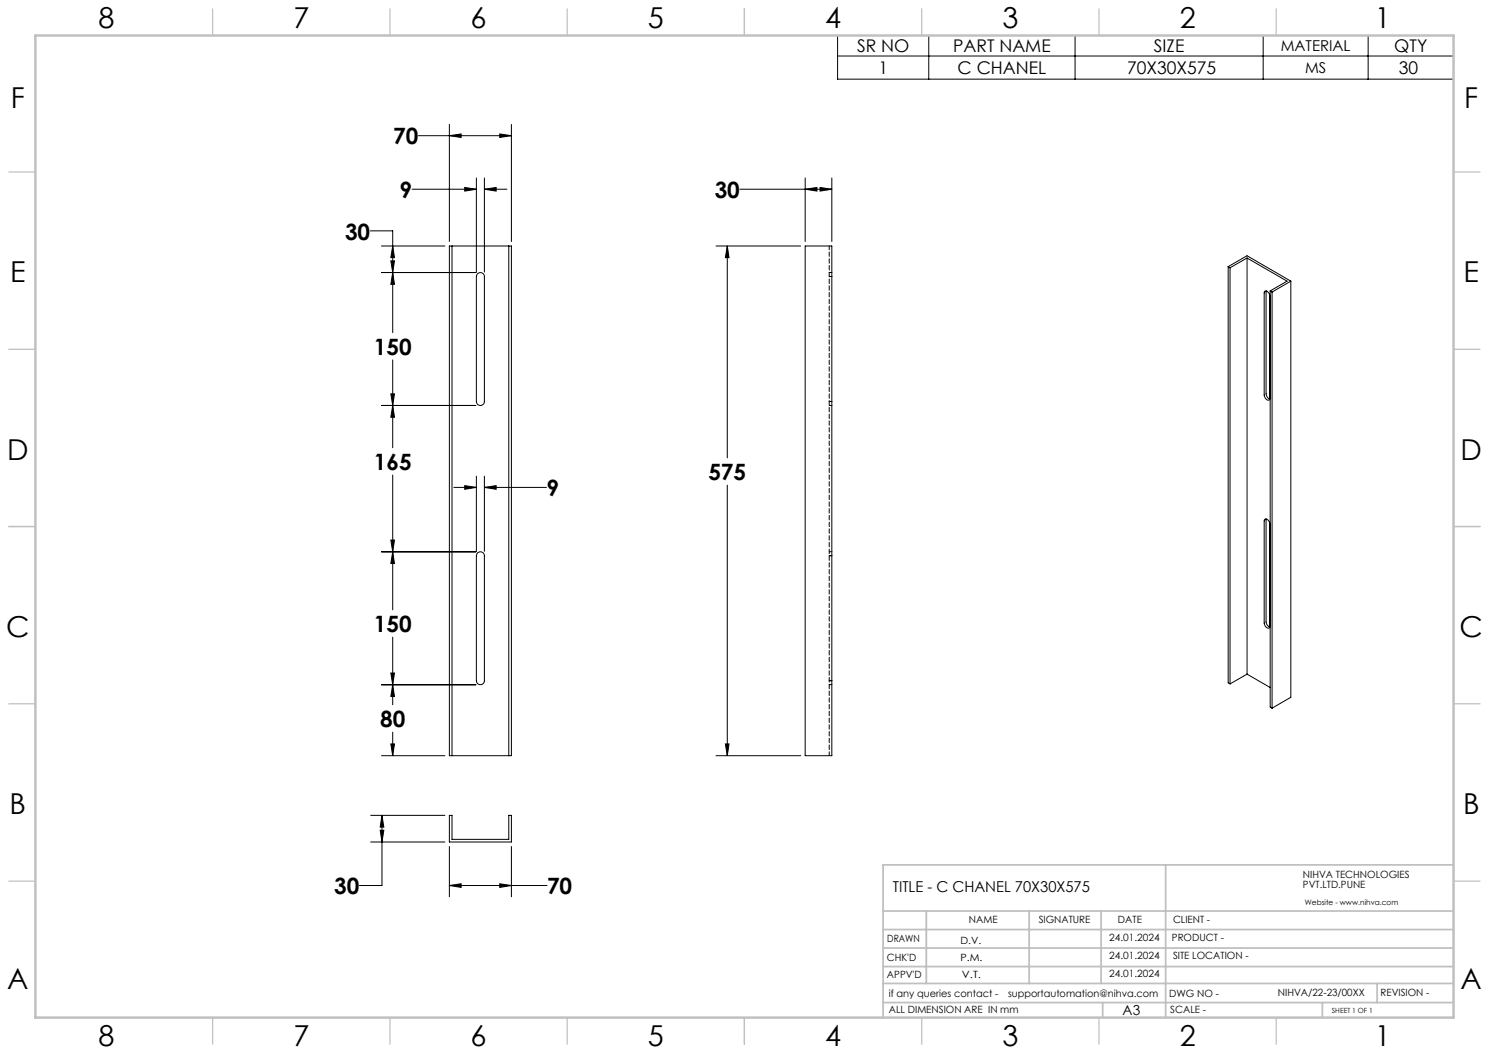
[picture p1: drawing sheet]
<svg xmlns="http://www.w3.org/2000/svg" width="420mm" height="297mm" viewBox="0 0 420 297" stroke-linecap="round" stroke-linejoin="round" font-family="sans-serif">
<g fill="none" stroke="#000" stroke-width=".28">
<path d="M236.3 10h173.7v12.3h-173.7zM236.3 15.8h173.7M262 10v12.3M303.2 10v12.3M356.3 10v12.3M385.9 10v12.3M118 38.3h26.3M126.8 35.1v33M126.8 38.3l3.3-.5v1zM141 37.8l3.3 .5-3.3 .5zM144.3 35.1v33M116.2 53.4h18.2"/>
<path d="M131.1 52.9l3.3 .5-3.3 .5zM134.4 50.2v26.5M136.6 50.2v26.5M136.6 53.4h6.4M136.6 53.4l3.3-.5v1zM208.7 53.4h25.9M227.1 53.4l3.3-.5v1zM227.1 50.2v17.9M231.3 52.9l3.3 .5-3.3 .5zM234.6 50.2v17.9M104.4 65.1h6.4v28.7M107.6 76.9h26.6"/>
<path d="M107.6 69.4h17.9M110.2 73.6h1.1l-.5 3.3zM110.8 76.9l.5 3.3h-1.1zM110.8 69.4l.5 3.3h-1.1zM126.8 69.4h17.5v143.7h-17.5zM127.5 69.4v143.7M134.8 77.1a1.13 1.13 0 0 1 1.2-.1 1.13 1.13 0 0 1 .6 1v35.2a1.13 1.13 0 0 1-1.1 1.2 1.13 1.13 0 0 1-1.1-1.2v-35.2zM143.5 69.4v143.7M202 69.4h23.8M205.1 69.4l.5 3.3h-1zM205.1 69.4v59.7M227.1 69.4h7.5v143.7h-7.5z"/>
<path d="M346.4 75.2l5.4-3.1 12.3 7.2M346.4 75.2l.6 .3M346.4 75.2v117.4l.6 .3M347 75.5v117.4M351.8 72.8l11.2 6.5-4.7 2.8M351.8 72.8l-4.8 2.7M351.8 72.8v117.3M364.1 79.3l-5.3 3.1M364.1 79.3v117.4l-5.3 3M356.7 82.2a1.14 1.14 0 0 1 1.5 1.3v29.1a.83 .83 0 0 1-1 .2 .83 .83 0 0 1-.5-.8l-.1-.6zM357.2 82.1l-.1 29 .3 .8 .7 .7M358.3 82.1l.5 .3"/>
<path d="M358.3 82.1v117.3l.5 .3M358.8 82.4v117.3M107.6 114.4h26.6M110.2 111.1h1.1l-.5 3.3zM110.8 114.4l.5 3.3h-1.1zM110.8 101.5v24.8M110.8 134v38M128 137.5h6.4M131.1 137l3.3 .5-3.3 .5zM134.4 134.3v21.2M136.6 134.3v21.2M136.6 137.5h17.5"/>
<path d="M136.6 137.5l3.3-.5v1zM205.1 136.8v76.3M107.6 155.6h26.6M110.2 152.3h1.1l-.5 3.3zM110.8 155.6l.5 3.3h-1.1zM134.8 155.9a1.16 1.16 0 0 1 1.2-.1 1.16 1.16 0 0 1 .6 1v35.2a1.13 1.13 0 0 1-1.1 1.1 1.13 1.13 0 0 1-1.1-1.1v-35.2zM356.7 146.5a1.14 1.14 0 0 1 1.5 1.3v29a.82 .82 0 0 1-.9 .3 .82 .82 0 0 1-.6-.8l-.1-.6zM357.2 146.4l-.1 29 .3 .8 .7 .7M110.8 179.7v19.1M107.6 193.1h26.6M110.2 189.8h1.1l-.5 3.3zM110.8 193.1l.5 3.3h-1.1z"/>
<path d="M351.8 190.1l6.5 3.8M351.8 190.1l-4.8 2.8M107.6 213.1h17.9M110.2 209.8h1.1l-.5 3.3zM110.8 206.5v6.6M202 213.1h23.8M204.6 209.8h1l-.5 3.3zM104.6 237.5h20.9M104.6 230h20.9M107.2 234.2h1.1l-.6 3.3zM107.7 230l.6 3.3h-1.1zM107.7 230v19.8h-6.3"/>
<path d="M126.8 230h.7v6.7h16v-6.7h.8v7.5h-17.5zM126.8 238.8v14.1M144.3 238.8v14.1M126.8 249.8h27.5M126.8 249.8l3.3-.5v1zM141 249.3l3.3 .5-3.3 .5z"/>
</g>
<g fill="none" stroke="#c0c0c0" stroke-width=".35">
<path d="M60 2.5v7.5M110 2.5v7.5M160 2.5v7.5M210 2.5v7.5M260 2.5v7.5M310 2.5v7.5M360 2.5v7.5M2.5 48.5h7.5M410 48.5h7.5M2.5 98.5h7.5M410 98.5h7.5M2.5 148.5h7.5"/>
<path d="M410 148.5h7.5M2.5 198.5h7.5M410 198.5h7.5M2.5 248.5h7.5M410 248.5h7.5M60 287v7.5M110 287v7.5M160 287v7.5M210 287v7.5M260 287v7.5M310 287v7.5M360 287v7.5"/>
</g>
<g fill="none" stroke="#c0c0c0" stroke-width=".5">
<path d="M249.1 257h160.9M261.3 257v20.4M290.3 257v20.4M310.6 257v20.4M328.8 243.9v43.1M410 243.9h-160.9v43.1M249.1 272.6h160.9M249.1 267.4h160.9M249.1 262.2h160.9M249.1 277.4h160.9M388.4 277.4v5.4M249.1 282.8h160.9"/>
<path d="M311 282.8v4.2M373 282.8v4.2"/>
</g>
<path d="M10 10h400v277h-400z" fill="none" stroke="#c0c0c0" stroke-width=".7"/>
<path d="M110.8 155.6l.5 3.3h-1.1zM110.2 189.8h1.1l-.5 3.3zM110.2 111.1h1.1l-.5 3.3zM110.8 76.9l.5 3.3h-1.1zM126.8 38.3l3.3-.5v1zM141 37.8l3.3 .5-3.3 .5zM110.8 114.4l.5 3.3h-1.1zM110.2 152.3h1.1l-.5 3.3zM110.2 73.6h1.1l-.5 3.3zM110.8 69.4l.5 3.3h-1.1zM131.1 52.9l3.3 .5-3.3 .5zM136.6 53.4l3.3-.5v1zM110.8 193.1l.5 3.3h-1.1zM110.2 209.8h1.1l-.5 3.3zM131.1 137l3.3 .5-3.3 .5zM136.6 137.5l3.3-.5v1zM107.2 234.2h1.1l-.6 3.3zM107.7 230l.6 3.3h-1.1zM141 249.3l3.3 .5-3.3 .5zM126.8 249.8l3.3-.5v1zM227.1 53.4l3.3-.5v1zM231.3 52.9l3.3 .5-3.3 .5zM205.1 69.4l.5 3.3h-1zM204.6 209.8h1l-.5 3.3z" fill="#000"/>
<path d="M233.9 69.4v143.7" fill="none" stroke="#000" stroke-width=".28" stroke-dasharray="1.3 .6" stroke-dashoffset=".2"/>
<path d="M234.7 78h-.8M234.7 76.9h-.8M233.9 114.4h.8M234.7 113.2h-.8M234.7 156.7h-.8M234.7 155.6h-.8M233.9 193.1h.8M234.7 192h-.8" fill="none" stroke="#000" stroke-width=".28" stroke-dasharray="1.3 .6" stroke-dashoffset=".4"/>
<g font-size="8.1">
<text x="27.8" y="8">8</text>
<text x="82.8" y="8">7</text>
<text x="132.8" y="8">6</text>
<text x="182.8" y="8">5</text>
<text x="232.8" y="8">4</text>
<text x="282.8" y="8">3</text>
<text x="332.8" y="8">2</text>
<text x="387.8" y="8">1</text>
<text x="3" y="30.4">F</text>
<text x="413" y="30.4">F</text>
<text x="2.8" y="79.6">E</text>
<text x="412.8" y="79.6">E</text>
<text x="2" y="129.6">D</text>
<text x="412" y="129.6">D</text>
<text x="1.7" y="179.6">C</text>
<text x="411.7" y="179.6">C</text>
<text x="2.7" y="229.6">B</text>
<text x="412.7" y="229.6">B</text>
<text x="2" y="278.9">A</text>
<text x="412" y="278.9">A</text>
<text x="27.8" y="295">8</text>
<text x="82.8" y="295">7</text>
<text x="132.8" y="295">6</text>
<text x="182.8" y="295">5</text>
<text x="232.8" y="295">4</text>
<text x="282.8" y="295">3</text>
<text x="332.8" y="295">2</text>
<text x="387.8" y="295">1</text>
</g>
<g font-size="6.3">
<text x="110.9" y="40.7">70</text>
<text x="112.7" y="55.8">9</text>
<text x="201.6" y="55.8">30</text>
<text x="97.3" y="67.6">30</text>
<text x="105.4" y="100.1">150</text>
<text x="105.4" y="132.6">165</text>
<text x="199.8" y="135.5">575</text>
<text x="154.2" y="139.9">9</text>
<text x="105.4" y="178.3">150</text>
<text x="107.2" y="205.1">80</text>
<text x="94.3" y="252.2">30</text>
<text x="154.3" y="252.2">70</text>
</g>
<g font-size="4.9">
<text x="241.7" y="14.8">SR NO</text>
<text x="268.8" y="14.8">PART NAME</text>
<text x="325.5" y="14.8">SIZE</text>
<text x="393.3" y="14.8">QTY</text>
<text x="247.8" y="20.9">1</text>
<text x="270.1" y="20.9">C CHANEL</text>
<text x="317.9" y="20.9">70X30X575</text>
<text x="394.5" y="20.9">30</text>
</g>
<g font-size="4.2">
<text x="361.3" y="14.4">MATERIAL</text>
<text x="368.1" y="20.6">MS</text>
<text x="251.8" y="251.7">TITLE - C CHANEL 70X30X575</text>
</g>
<text font-size="3.9" x="316.7" y="286.4">A3</text>
<g font-size="2.8">
<text x="367.5" y="247.7">NIHVA TECHNOLOGIES</text>
<text x="367.5" y="250.5">PVT.LTD.PUNE</text>
<text x="273.3" y="260.4">NAME</text>
<text x="293" y="260.4">SIGNATURE</text>
<text x="315.3" y="260.5">DATE</text>
<text x="330.9" y="260.5">CLIENT -</text>
<text x="250.3" y="265.7">DRAWN</text>
<text x="270.9" y="266.1">D.V.</text>
<text x="312.8" y="265.5">24.01.2024</text>
<text x="330.6" y="265.5">PRODUCT -</text>
<text x="250.2" y="271.1">CHK'D</text>
<text x="250.2" y="275.8">APPV'D</text>
<text x="270.9" y="271.1">P.M.</text>
<text x="271.3" y="275.8">V.T.</text>
<text x="312.8" y="270.6">24.01.2024</text>
<text x="312.8" y="275.7">24.01.2024</text>
<text x="330.9" y="270.6">SITE LOCATION -</text>
<text x="250.7" y="281.1">if any queries contact -</text>
<text x="284.3" y="281.1">supportautomation@nihva.com</text>
<text x="329.8" y="281.3">DWG NO -</text>
<text x="360.5" y="281.1">NIHVA/22-23/00XX</text>
<text x="389.4" y="281.1">REVISION -</text>
<text x="250.7" y="285.6">ALL DIMENSION ARE IN mm</text>
<text x="330.1" y="285.7">SCALE -</text>
</g>
<text font-size="2.1" x="368.1" y="255.1">Website - www.nihva.com</text>
<text font-size="2" x="375.7" y="285.6">SHEET 1 OF 1</text>
</svg>
